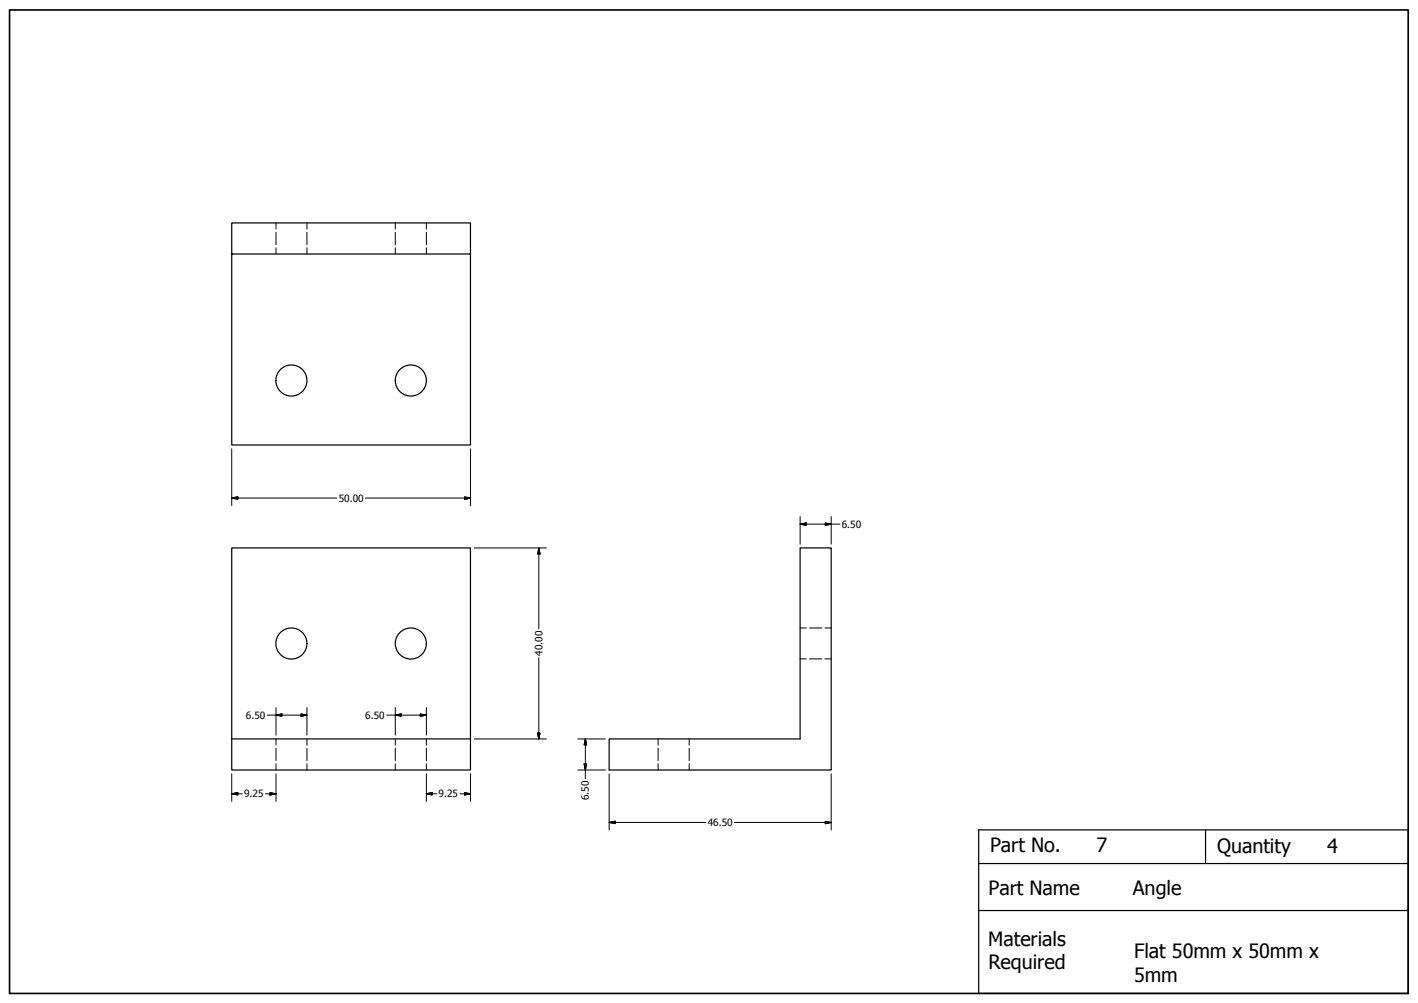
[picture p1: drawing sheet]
<svg xmlns="http://www.w3.org/2000/svg" width="594mm" height="420mm" viewBox="0 0 594 420" stroke-linecap="round" stroke-linejoin="round" font-family="sans-serif">
<!-- layer: Visible (ANSI) -->
<g fill="none" stroke="#000" stroke-width=".51">
<path d="M97.1 106.4h100v80h-100v-93h100v13M335.2 229.5h13v93.1h-93v-13.1h80zM97.1 309.5v13.1h100v-13.1M97.1 309.5v-80h100v80M97.1 309.5h100"/>
<circle cx="122.1" cy="159.4" r="6.5"/>
<circle cx="172.1" cy="159.4" r="6.5"/>
<circle cx="122.1" cy="269.6" r="6.5"/>
<circle cx="172.1" cy="269.6" r="6.5"/>
</g>
<!-- layer: Hidden (ANSI) -->
<g fill="none" stroke="#000" stroke-width=".42">
<path d="M115.6 93.4v2.6M115.6 97.3v5.2M128.6 93.4v2.6M128.6 97.3v5.2M165.6 93.4v2.6M165.6 97.3v5.2M178.6 93.4v2.6M178.6 97.3v5.2M115.6 103.8v2.6M128.6 103.8v2.6M165.6 103.8v2.6M178.6 103.8v2.6"/>
<path d="M335.2 276h2.6M335.2 263.1h2.6M339.2 276h5.2M339.2 263.1h5.2M345.6 276h2.6M345.6 263.1h2.6M115.6 309.5v2.6M115.6 313.4v5.2M115.6 320v2.6M128.6 309.5v2.6M128.6 313.4v5.2M128.6 320v2.6"/>
<path d="M165.6 309.5v2.6M165.6 313.4v5.2M165.6 320v2.6M178.6 309.5v2.6M178.6 313.4v5.2M178.6 320v2.6M275.7 309.5v2.6M275.7 313.4v5.2M275.7 320v2.6M288.7 309.5v2.6M288.7 313.4v5.2M288.7 320v2.6"/>
</g>
<!-- layer: Border (ANSI) -->
<path d="M4 4.2h586v412h-586z" fill="none" stroke="#000" stroke-width=".7"/>
<!-- layer: Title (ANSI) -->
<path d="M410 347.6h180v68.6h-180zM505.1 347.6v14.1M410 361.7h180M410 381.4h180" fill="none" stroke="#000" stroke-width=".51"/>
<!-- layer: Dimension (ANSI) -->
<g fill="none" stroke="#000" stroke-width=".42">
<path d="M97.1 188v23.8M197.1 188v23.8M97.1 208.6l2.5-.5v1zM97.1 208.6h44M153.1 208.6h44M194.6 208.1l2.5 .5-2.5 .5zM335.2 219.6l2.6-.5v1zM335.2 219.6h16.7M335.2 216.4v11.5M345.8 219.1l2.4 .5-2.4 .5zM348.2 216.4v11.5M198.7 229.5h30.2"/>
<path d="M225.7 229.5l.6 2.6h-1.1zM225.7 229.5v34M225.7 275.6v33.9M112 299.6h16.6M115.6 299.6l2.5-.5v.9zM115.6 296.4v11.6M126.1 299.1l2.5 .5-2.5 .4zM128.6 296.4v11.6M162 299.6h16.6M165.6 299.6l2.5-.5v.9zM165.6 296.4v11.6M176.1 299.1l2.5 .5-2.5 .4z"/>
<path d="M178.6 296.4v11.6M198.7 309.5h30.2M225.2 307.1h1.1l-.6 2.4zM242.1 309.5h11.5M245.2 309.5l.5 2.5h-1zM245.2 309.5v16.7M97.1 332.5l2.5-.5v1zM97.1 324.1v11.6M97.1 332.5h4.4M111.2 332.5h4.4M113.1 332l2.5 .5-2.5 .5zM115.6 324.1v11.6"/>
<path d="M178.6 332.5l2.5-.5v1zM178.6 332.5h4.4M178.6 324.1v11.6M192.7 332.5h4.4M194.6 332l2.5 .5-2.5 .5zM197.1 324.1v11.6M242.1 322.6h11.5M244.7 320h1l-.5 2.6zM255.2 324.1v23.6M348.2 324.1v23.6M255.2 344.5l2.5-.5v1zM255.2 344.5h40.5"/>
<path d="M307.7 344.5h40.5M345.8 344l2.4 .5-2.4 .5z"/>
</g>
<g fill="#000" stroke="#000" stroke-width=".42">
<path d="M97.1 208.6l2.5-.5zM97.1 208.6l2.5-.5v1zM194.6 209.1l2.5-.5zM194.6 208.1l2.5 .5-2.5 .5zM335.2 219.6l2.6-.5zM335.2 219.6l2.6-.5v1zM225.7 229.5l.6 2.6zM225.7 229.5l.6 2.6h-1.1zM345.8 220.1l2.4-.5zM345.8 219.1l2.4 .5-2.4 .5zM115.6 299.6l2.5-.5zM115.6 299.6l2.5-.5v.9z"/>
<path d="M165.6 299.6l2.5-.5zM165.6 299.6l2.5-.5v.9zM126.1 300l2.5-.4zM126.1 299.1l2.5 .5-2.5 .4zM176.1 300l2.5-.4zM176.1 299.1l2.5 .5-2.5 .4zM225.2 307.1l.5 2.4zM225.2 307.1h1.1l-.6 2.4zM245.2 309.5l.5 2.5zM245.2 309.5l.5 2.5h-1zM97.1 332.5l2.5-.5zM97.1 332.5l2.5-.5v1z"/>
<path d="M113.1 333l2.5-.5zM113.1 332l2.5 .5-2.5 .5zM178.6 332.5l2.5-.5zM178.6 332.5l2.5-.5v1zM194.6 333l2.5-.5zM194.6 332l2.5 .5-2.5 .5zM244.7 320l.5 2.6zM244.7 320h1l-.5 2.6zM255.2 344.5l2.5-.5zM255.2 344.5l2.5-.5v1zM345.8 345l2.4-.5zM345.8 344l2.4 .5-2.4 .5z"/>
</g>
<g font-size="8.3">
<text x="414.8" y="357">Part No.</text>
<text x="459.4" y="356.9">7</text>
<text x="510" y="357.4">Quantity</text>
<text x="556.1" y="357.2">4</text>
<text x="414.1" y="374.9">Part Name</text>
<text x="474.7" y="375">Angle</text>
<text x="414" y="396.2">Materials</text>
<text x="475.1" y="401.4">Flat 50mm x 50mm x</text>
<text x="414.1" y="406.1">Required</text>
<text x="475.1" y="411.2">5mm</text>
</g>
<g font-size="4.2">
<text x="141.9" y="210.2">50.00</text>
<text x="352.7" y="221.1">6.50</text>
<text x="227.3" y="274.7" transform="rotate(-90 227.3 274.7)">40.00</text>
<text x="103.1" y="301">6.50</text>
<text x="153" y="301">6.50</text>
<text x="102.3" y="334.1">9.25</text>
<text x="183.8" y="334.1">9.25</text>
<text x="246.8" y="335.1" transform="rotate(-90 246.8 335.1)">6.50</text>
<text x="296.5" y="346.1">46.50</text>
</g>
</svg>
